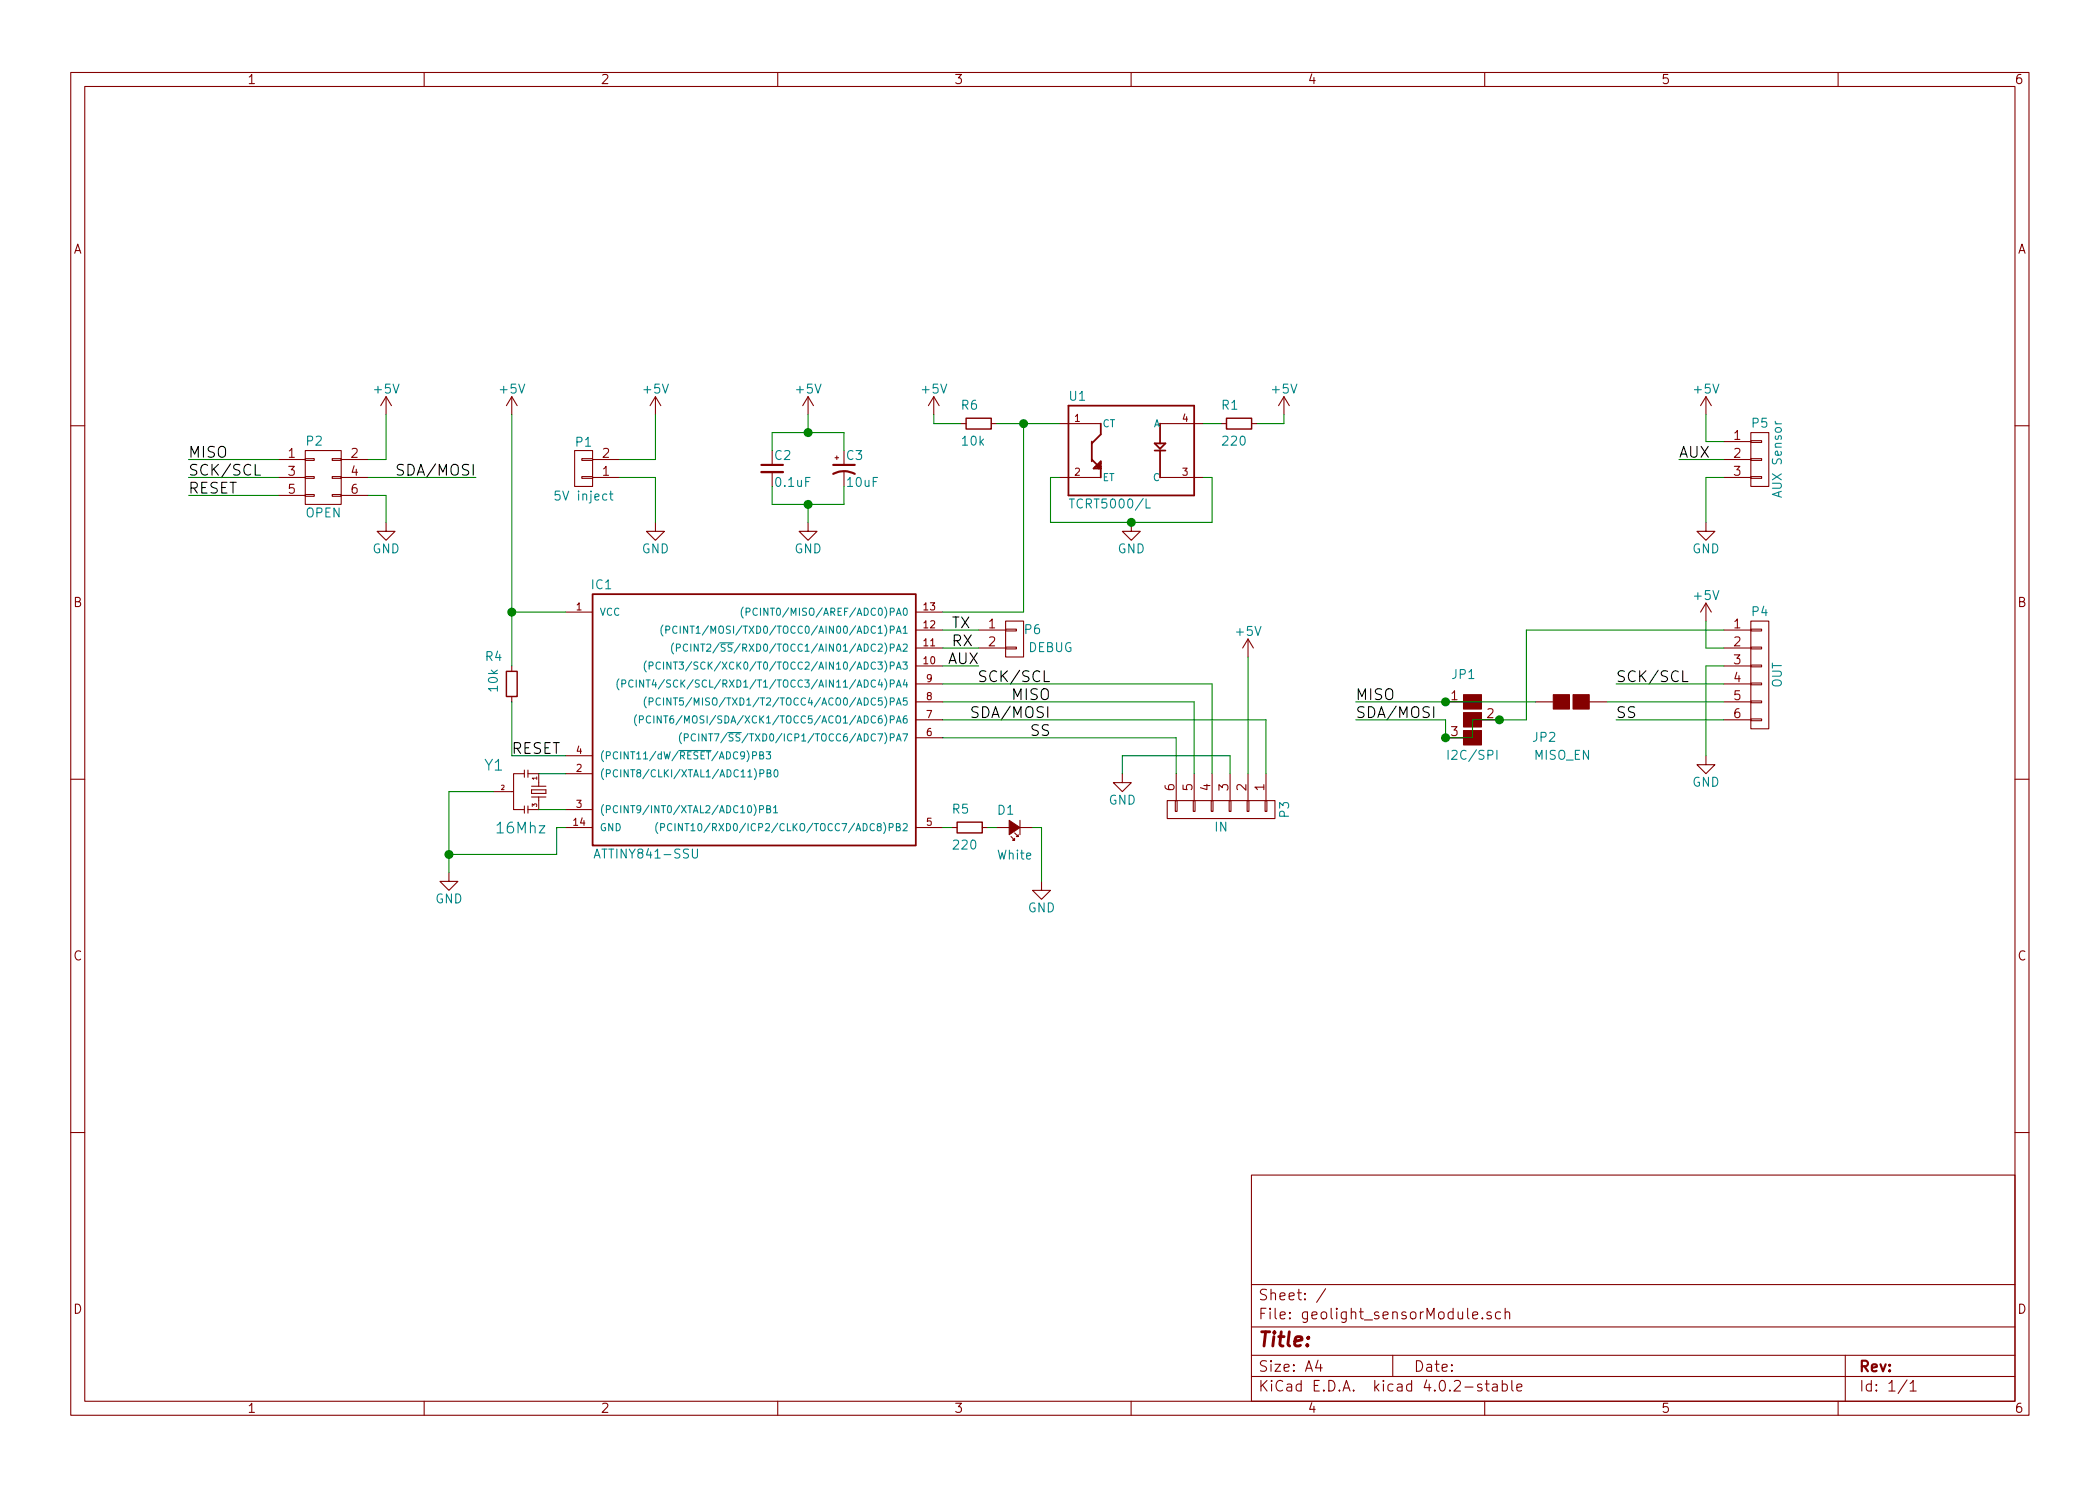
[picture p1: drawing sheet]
EESchema Schematic File Version 2
LIBS:power
LIBS:device
LIBS:transistors
LIBS:conn
LIBS:linear
LIBS:regul
LIBS:74xx
LIBS:cmos4000
LIBS:adc-dac
LIBS:memory
LIBS:xilinx
LIBS:microcontrollers
LIBS:dsp
LIBS:microchip
LIBS:analog_switches
LIBS:motorola
LIBS:texas
LIBS:intel
LIBS:audio
LIBS:interface
LIBS:digital-audio
LIBS:philips
LIBS:display
LIBS:cypress
LIBS:siliconi
LIBS:opto
LIBS:atmel
LIBS:contrib
LIBS:valves
LIBS:Resonator_3pins
LIBS:Cer_reso
LIBS:ir_sensors
LIBS:geolight_sensorModule-cache
EELAYER 25 0
EELAYER END
$Descr A4 11693 8268
encoding utf-8
Sheet 1 1
Title ""
Date ""
Rev ""
Comp ""
Comment1 ""
Comment2 ""
Comment3 ""
Comment4 ""
$EndDescr
$Comp
L +5V #PWR01
U 1 1
P 2850 2300
F 0 "#PWR01" H 2850 2150 50  0001 C CNN
F 1 "+5V" H 2850 2440 50  0000 C CNN
F 2 "" H 2850 2300 50  0000 C CNN
F 3 "" H 2850 2300 50  0000 C CNN
	1    2850 2300
	1    0    0    -1  
$EndComp
$Comp
L Led_Small D1
U 1 1
P 5650 4600
F 0 "D1" H 5650 4500 50  0000 L CNN
F 1 "White" H 5550 4750 50  0000 L CNN
F 2 "LEDs:LED-8MM" V 5650 4600 50  0001 C CNN
F 3 "" V 5650 4600 50  0001 C CNN
F 4 "" H -350 0   50  0001 C CNN "MFR"
F 5 "" H -350 0   50  0001 C CNN "MPN"
F 6 "" H -350 0   50  0001 C CNN "SPR"
F 7 "" H -350 0   50  0001 C CNN "SPN"
F 8 "" H -350 0   50  0001 C CNN "SPURL"
	1    5650 4600
	-1   0    0    1   
$EndComp
$Comp
L R_Small R5
U 1 1
P 5400 4600
F 0 "R5" V 5300 4500 50  0000 L CNN
F 1 "220" V 5500 4500 50  0000 L CNN
F 2 "Resistors_SMD:R_0603_HandSoldering" H 5400 4600 50  0001 C CNN
F 3 "" H 5400 4600 50  0001 C CNN
F 4 "" H -200 0   50  0001 C CNN "MFR"
F 5 "" H -200 0   50  0001 C CNN "MPN"
F 6 "" H -200 0   50  0001 C CNN "SPR"
F 7 "" H -200 0   50  0001 C CNN "SPN"
F 8 "" H -200 0   50  0001 C CNN "SPURL"
	1    5400 4600
	0    1    1    0   
$EndComp
$Comp
L CONN_01X02 P1
U 1 1
P 3250 2600
F 0 "P1" H 3250 2450 50  0000 C CNN
F 1 "5V inject" H 3250 2750 50  0000 C CNN
F 2 "Terminal_Blocks:TerminalBlock_Pheonix_MPT-2.54mm_2pol" H 3250 2600 50  0001 C CNN
F 3 "" H 3250 2600 50  0001 C CNN
F 4 "" H 0   0   50  0001 C CNN "MFR"
F 5 "" H 0   0   50  0001 C CNN "MPN"
F 6 "" H 0   0   50  0001 C CNN "SPR"
F 7 "" H 0   0   50  0001 C CNN "SPN"
F 8 "" H 0   0   50  0001 C CNN "SPURL"
	1    3250 2600
	-1   0    0    1   
$EndComp
$Comp
L +5V #PWR02
U 1 1
P 3650 2300
F 0 "#PWR02" H 3650 2150 50  0001 C CNN
F 1 "+5V" H 3650 2440 50  0000 C CNN
F 2 "" H 3650 2300 50  0000 C CNN
F 3 "" H 3650 2300 50  0000 C CNN
	1    3650 2300
	1    0    0    -1  
$EndComp
$Comp
L GND #PWR03
U 1 1
P 3650 2900
F 0 "#PWR03" H 3650 2650 50  0001 C CNN
F 1 "GND" H 3650 2750 50  0000 C CNN
F 2 "" H 3650 2900 50  0000 C CNN
F 3 "" H 3650 2900 50  0000 C CNN
	1    3650 2900
	1    0    0    -1  
$EndComp
$Comp
L GND #PWR04
U 1 1
P 5800 4900
F 0 "#PWR04" H 5800 4650 50  0001 C CNN
F 1 "GND" H 5800 4750 50  0000 C CNN
F 2 "" H 5800 4900 50  0000 C CNN
F 3 "" H 5800 4900 50  0000 C CNN
	1    5800 4900
	1    0    0    -1  
$EndComp
$Comp
L GND #PWR05
U 1 1
P 2500 4850
F 0 "#PWR05" H 2500 4600 50  0001 C CNN
F 1 "GND" H 2500 4700 50  0000 C CNN
F 2 "" H 2500 4850 50  0000 C CNN
F 3 "" H 2500 4850 50  0000 C CNN
	1    2500 4850
	1    0    0    -1  
$EndComp
$Comp
L RESONATOR Y1
U 1 1
P 2950 4400
F 0 "Y1" V 3100 4600 60  0000 C CNN
F 1 "16Mhz" V 2750 4450 60  0000 C CNN
F 2 "Crystals:Resonator_3.2x1.3mm" H 2970 4360 60  0001 C CNN
F 3 "" H 2970 4360 60  0001 C CNN
F 4 "Murata" H 0   0   50  0001 C CNN "MFR"
F 5 "CSTCE16M0V53-R0" H 0   0   50  0001 C CNN "MPN"
F 6 "Digikey" H 0   0   50  0001 C CNN "SPR"
F 7 "490-1198-1-ND" H 0   0   50  0001 C CNN "SPN"
F 8 "" H 0   0   50  0001 C CNN "SPURL"
	1    2950 4400
	0    -1   -1   0   
$EndComp
$Comp
L TCRT5000L U1
U 1 1
P 6300 2450
F 0 "U1" H 5950 2700 50  0000 L CNN
F 1 "TCRT5000/L" H 5950 2100 50  0000 L CNN
F 2 "TCRT5000L:XDCR_TCRT5000L" H 6300 2450 50  0001 L CNN
F 3 "" H 6300 2450 50  0001 L CNN
F 4 "TCRT5000 Series 940 nm 100 mA 60 mA Transistor Output Reflective Optical Sensor" H 6300 2450 50  0001 L CNN "Description"
F 5 "DIP-4 Vishay Semiconductor" H 6300 2450 50  0001 L CNN "Package"
F 6 "0.63 USD" H 6300 2450 50  0001 L CNN "Price"
F 7 "Vishay Semiconductor" H 6300 2450 50  0001 L CNN "MF"
F 8 "Good" H 6300 2450 50  0001 L CNN "Availability"
F 9 "Vishay" H 0   0   50  0001 C CNN "MFR"
F 10 "TCRT5000L" H 0   0   50  0001 C CNN "MPN"
F 11 "digikey" H 0   0   50  0001 C CNN "SPR"
F 12 "751-1034-5-ND" H 0   0   50  0001 C CNN "SPN"
F 13 "" H 0   0   50  0001 C CNN "SPURL"
	1    6300 2450
	1    0    0    -1  
$EndComp
$Comp
L GND #PWR06
U 1 1
P 6300 2900
F 0 "#PWR06" H 6300 2650 50  0001 C CNN
F 1 "GND" H 6300 2750 50  0000 C CNN
F 2 "" H 6300 2900 50  0000 C CNN
F 3 "" H 6300 2900 50  0000 C CNN
	1    6300 2900
	1    0    0    -1  
$EndComp
$Comp
L R_Small R1
U 1 1
P 6900 2350
F 0 "R1" V 6800 2250 50  0000 L CNN
F 1 "220" V 7000 2250 50  0000 L CNN
F 2 "Resistors_SMD:R_0603_HandSoldering" H 6900 2350 50  0001 C CNN
F 3 "" H 6900 2350 50  0001 C CNN
F 4 "" H 0   0   50  0001 C CNN "MFR"
F 5 "" H 0   0   50  0001 C CNN "MPN"
F 6 "" H 0   0   50  0001 C CNN "SPR"
F 7 "" H 0   0   50  0001 C CNN "SPN"
F 8 "" H 0   0   50  0001 C CNN "SPURL"
	1    6900 2350
	0    1    1    0   
$EndComp
$Comp
L +5V #PWR07
U 1 1
P 7150 2300
F 0 "#PWR07" H 7150 2150 50  0001 C CNN
F 1 "+5V" H 7150 2440 50  0000 C CNN
F 2 "" H 7150 2300 50  0000 C CNN
F 3 "" H 7150 2300 50  0000 C CNN
	1    7150 2300
	1    0    0    -1  
$EndComp
$Comp
L C_Small C2
U 1 1
P 4300 2600
F 0 "C2" H 4310 2670 50  0000 L CNN
F 1 "0.1uF" H 4310 2520 50  0000 L CNN
F 2 "Capacitors_SMD:C_0603_HandSoldering" H 4300 2600 50  0001 C CNN
F 3 "" H 4300 2600 50  0001 C CNN
F 4 "" H 0   0   50  0001 C CNN "MFR"
F 5 "" H 0   0   50  0001 C CNN "MPN"
F 6 "" H 0   0   50  0001 C CNN "SPR"
F 7 "" H 0   0   50  0001 C CNN "SPN"
F 8 "" H 0   0   50  0001 C CNN "SPURL"
	1    4300 2600
	1    0    0    -1  
$EndComp
$Comp
L CONN_01X06 P3
U 1 1
P 6800 4500
F 0 "P3" H 6800 4850 50  0000 C CNN
F 1 "IN" V 6900 4500 50  0000 C CNN
F 2 "Pin_Headers:Pin_Header_Straight_1x06" H 6800 4500 50  0001 C CNN
F 3 "" H 6800 4500 50  0001 C CNN
F 4 "" H -250 650 50  0001 C CNN "MFR"
F 5 "" H -250 650 50  0001 C CNN "MPN"
F 6 "" H -250 650 50  0001 C CNN "SPR"
F 7 "" H -250 650 50  0001 C CNN "SPN"
F 8 "" H -250 650 50  0001 C CNN "SPURL"
	1    6800 4500
	0    1    1    0   
$EndComp
$Comp
L CONN_01X06 P4
U 1 1
P 9800 3750
F 0 "P4" H 9800 4100 50  0000 C CNN
F 1 "OUT" V 9900 3750 50  0000 C CNN
F 2 "Pin_Headers:Pin_Header_Straight_1x06" H 9800 3750 50  0001 C CNN
F 3 "" H 9800 3750 50  0001 C CNN
F 4 "" H 0   -100 50  0001 C CNN "MFR"
F 5 "" H 0   -100 50  0001 C CNN "MPN"
F 6 "" H 0   -100 50  0001 C CNN "SPR"
F 7 "" H 0   -100 50  0001 C CNN "SPN"
F 8 "" H 0   -100 50  0001 C CNN "SPURL"
	1    9800 3750
	1    0    0    -1  
$EndComp
$Comp
L +5V #PWR08
U 1 1
P 6950 3650
F 0 "#PWR08" H 6950 3500 50  0001 C CNN
F 1 "+5V" H 6950 3790 50  0000 C CNN
F 2 "" H 6950 3650 50  0000 C CNN
F 3 "" H 6950 3650 50  0000 C CNN
	1    6950 3650
	1    0    0    -1  
$EndComp
$Comp
L CONN_02X03 P2
U 1 1
P 1800 2650
F 0 "P2" H 1750 2850 50  0000 C CNN
F 1 "OPEN" H 1800 2450 50  0000 C CNN
F 2 "Pin_Headers:Pin_Header_Straight_2x03" H 1800 1450 50  0001 C CNN
F 3 "" H 1800 1450 50  0001 C CNN
F 4 "" H 0   0   50  0001 C CNN "MFR"
F 5 "" H 0   0   50  0001 C CNN "MPN"
F 6 "" H 0   0   50  0001 C CNN "SPR"
F 7 "" H 0   0   50  0001 C CNN "SPN"
F 8 "" H 0   0   50  0001 C CNN "SPURL"
	1    1800 2650
	1    0    0    -1  
$EndComp
$Comp
L GND #PWR09
U 1 1
P 2150 2900
F 0 "#PWR09" H 2150 2650 50  0001 C CNN
F 1 "GND" H 2150 2750 50  0000 C CNN
F 2 "" H 2150 2900 50  0000 C CNN
F 3 "" H 2150 2900 50  0000 C CNN
	1    2150 2900
	1    0    0    -1  
$EndComp
$Comp
L +5V #PWR010
U 1 1
P 2150 2300
F 0 "#PWR010" H 2150 2150 50  0001 C CNN
F 1 "+5V" H 2150 2440 50  0000 C CNN
F 2 "" H 2150 2300 50  0000 C CNN
F 3 "" H 2150 2300 50  0000 C CNN
	1    2150 2300
	1    0    0    -1  
$EndComp
$Comp
L R_Small R4
U 1 1
P 2850 3800
F 0 "R4" H 2700 3950 50  0000 L CNN
F 1 "10k" V 2750 3750 50  0000 L CNN
F 2 "Resistors_SMD:R_0603_HandSoldering" H 2850 3800 50  0001 C CNN
F 3 "" H 2850 3800 50  0001 C CNN
F 4 "" H 0   0   50  0001 C CNN "MFR"
F 5 "" H 0   0   50  0001 C CNN "MPN"
F 6 "" H 0   0   50  0001 C CNN "SPR"
F 7 "" H 0   0   50  0001 C CNN "SPN"
F 8 "" H 0   0   50  0001 C CNN "SPURL"
	1    2850 3800
	1    0    0    -1  
$EndComp
$Comp
L GND #PWR011
U 1 1
P 4500 2900
F 0 "#PWR011" H 4500 2650 50  0001 C CNN
F 1 "GND" H 4500 2750 50  0000 C CNN
F 2 "" H 4500 2900 50  0000 C CNN
F 3 "" H 4500 2900 50  0000 C CNN
	1    4500 2900
	1    0    0    -1  
$EndComp
$Comp
L CP1_Small C3
U 1 1
P 4700 2600
F 0 "C3" H 4710 2670 50  0000 L CNN
F 1 "10uF" H 4710 2520 50  0000 L CNN
F 2 "Capacitors_SMD:c_elec_4x5.8" H 4700 2600 50  0001 C CNN
F 3 "" H 4700 2600 50  0001 C CNN
F 4 "" H 0   0   50  0001 C CNN "MFR"
F 5 "" H 0   0   50  0001 C CNN "MPN"
F 6 "" H 0   0   50  0001 C CNN "SPR"
F 7 "" H 0   0   50  0001 C CNN "SPN"
F 8 "" H 0   0   50  0001 C CNN "SPURL"
	1    4700 2600
	1    0    0    -1  
$EndComp
$Comp
L +5V #PWR012
U 1 1
P 4500 2300
F 0 "#PWR012" H 4500 2150 50  0001 C CNN
F 1 "+5V" H 4500 2440 50  0000 C CNN
F 2 "" H 4500 2300 50  0000 C CNN
F 3 "" H 4500 2300 50  0000 C CNN
	1    4500 2300
	1    0    0    -1  
$EndComp
$Comp
L CONN_01X02 P6
U 1 1
P 5650 3550
F 0 "P6" H 5750 3600 50  0000 C CNN
F 1 "DEBUG" H 5850 3500 50  0000 C CNN
F 2 "Measurement_Points:Test_Point" H 5650 3550 50  0001 C CNN
F 3 "" H 5650 3550 50  0001 C CNN
F 4 "" H 0   0   50  0001 C CNN "MFR"
F 5 "" H 0   0   50  0001 C CNN "MPN"
F 6 "" H 0   0   50  0001 C CNN "SPR"
F 7 "" H 0   0   50  0001 C CNN "SPN"
F 8 "" H 0   0   50  0001 C CNN "SPURL"
	1    5650 3550
	1    0    0    -1  
$EndComp
$Comp
L R_Small R6
U 1 1
P 5450 2350
F 0 "R6" V 5350 2250 50  0000 L CNN
F 1 "10k" V 5550 2250 50  0000 L CNN
F 2 "Resistors_SMD:R_0603_HandSoldering" H 5450 2350 50  0001 C CNN
F 3 "" H 5450 2350 50  0001 C CNN
F 4 "" H 0   0   50  0001 C CNN "MFR"
F 5 "" H 0   0   50  0001 C CNN "MPN"
F 6 "" H 0   0   50  0001 C CNN "SPR"
F 7 "" H 0   0   50  0001 C CNN "SPN"
F 8 "" H 0   0   50  0001 C CNN "SPURL"
	1    5450 2350
	0    1    1    0   
$EndComp
$Comp
L +5V #PWR013
U 1 1
P 5200 2300
F 0 "#PWR013" H 5200 2150 50  0001 C CNN
F 1 "+5V" H 5200 2440 50  0000 C CNN
F 2 "" H 5200 2300 50  0000 C CNN
F 3 "" H 5200 2300 50  0000 C CNN
	1    5200 2300
	1    0    0    -1  
$EndComp
$Comp
L +5V #PWR014
U 1 1
P 9500 3450
F 0 "#PWR014" H 9500 3300 50  0001 C CNN
F 1 "+5V" H 9500 3590 50  0000 C CNN
F 2 "" H 9500 3450 50  0000 C CNN
F 3 "" H 9500 3450 50  0000 C CNN
	1    9500 3450
	1    0    0    -1  
$EndComp
$Comp
L GND #PWR015
U 1 1
P 9500 4200
F 0 "#PWR015" H 9500 3950 50  0001 C CNN
F 1 "GND" H 9500 4050 50  0000 C CNN
F 2 "" H 9500 4200 50  0000 C CNN
F 3 "" H 9500 4200 50  0000 C CNN
	1    9500 4200
	1    0    0    -1  
$EndComp
$Comp
L GS3 JP1
U 1 1
P 8200 4000
F 0 "JP1" H 8150 4250 50  0000 C CNN
F 1 "I2C/SPI" H 8200 3800 50  0000 C CNN
F 2 "Connect:GS3" V 8288 3926 50  0001 C CNN
F 3 "" H 8200 4000 50  0001 C CNN
F 4 "" H 0   0   50  0001 C CNN "MFR"
F 5 "" H 0   0   50  0001 C CNN "MPN"
F 6 "" H 0   0   50  0001 C CNN "SPR"
F 7 "" H 0   0   50  0001 C CNN "SPN"
F 8 "" H 0   0   50  0001 C CNN "SPURL"
	1    8200 4000
	1    0    0    -1  
$EndComp
$Comp
L GND #PWR016
U 1 1
P 6250 4300
F 0 "#PWR016" H 6250 4050 50  0001 C CNN
F 1 "GND" H 6250 4150 50  0000 C CNN
F 2 "" H 6250 4300 50  0000 C CNN
F 3 "" H 6250 4300 50  0000 C CNN
	1    6250 4300
	1    0    0    -1  
$EndComp
$Comp
L GS2 JP2
U 1 1
P 8750 3900
F 0 "JP2" V 8950 3750 50  0000 C CNN
F 1 "MISO_EN" V 9050 3850 50  0000 C CNN
F 2 "Connect:GS2" V 8824 3900 50  0001 C CNN
F 3 "" H 8750 3900 50  0001 C CNN
F 4 "" H 0   0   50  0001 C CNN "MFR"
F 5 "" H 0   0   50  0001 C CNN "MPN"
F 6 "" H 0   0   50  0001 C CNN "SPR"
F 7 "" H 0   0   50  0001 C CNN "SPN"
F 8 "" H 0   0   50  0001 C CNN "SPURL"
	1    8750 3900
	0    1    1    0   
$EndComp
$Comp
L CONN_01X03 P5
U 1 1
P 9800 2550
F 0 "P5" H 9800 2750 50  0000 C CNN
F 1 "AUX Sensor" V 9900 2550 50  0000 C CNN
F 2 "Pin_Headers:Pin_Header_Straight_1x03" H 9800 2550 50  0001 C CNN
F 3 "" H 9800 2550 50  0001 C CNN
F 4 "" H 0   0   50  0001 C CNN "MFR"
F 5 "" H 0   0   50  0001 C CNN "MPN"
F 6 "" H 0   0   50  0001 C CNN "SPR"
F 7 "" H 0   0   50  0001 C CNN "SPN"
F 8 "" H 0   0   50  0001 C CNN "SPURL"
	1    9800 2550
	1    0    0    -1  
$EndComp
$Comp
L +5V #PWR017
U 1 1
P 9500 2300
F 0 "#PWR017" H 9500 2150 50  0001 C CNN
F 1 "+5V" H 9500 2440 50  0000 C CNN
F 2 "" H 9500 2300 50  0000 C CNN
F 3 "" H 9500 2300 50  0000 C CNN
	1    9500 2300
	1    0    0    -1  
$EndComp
$Comp
L GND #PWR018
U 1 1
P 9500 2900
F 0 "#PWR018" H 9500 2650 50  0001 C CNN
F 1 "GND" H 9500 2750 50  0000 C CNN
F 2 "" H 9500 2900 50  0000 C CNN
F 3 "" H 9500 2900 50  0000 C CNN
	1    9500 2900
	1    0    0    -1  
$EndComp
Text Label 5850 4100 2    60   ~ 0
SS
Text Label 5850 4000 2    60   ~ 0
SDA/MOSI
Text Label 5850 3900 2    60   ~ 0
MISO
Text Label 5850 3800 2    60   ~ 0
SCK/SCL
Text Label 5300 3500 0    60   ~ 0
TX
Text Label 5300 3600 0    60   ~ 0
RX
Text Label 9000 3800 0    60   ~ 0
SCK/SCL
Text Label 7550 3900 0    60   ~ 0
MISO
Text Label 9000 4000 0    60   ~ 0
SS
Text Label 1050 2550 0    60   ~ 0
MISO
Text Label 1050 2650 0    60   ~ 0
SCK/SCL
Text Label 1050 2750 0    60   ~ 0
RESET
Text Label 2650 2650 2    60   ~ 0
SDA/MOSI
Text Label 7550 4000 0    60   ~ 0
SDA/MOSI
Text Label 5450 3700 2    60   ~ 0
AUX
Text Label 9350 2550 0    60   ~ 0
AUX
Text Label 2850 4200 0    60   ~ 0
RESET
$Comp
L ATTINY841-SSU IC1
U 1 1
P 4200 4000
F 0 "IC1" H 3350 4750 50  0000 C CNN
F 1 "ATTINY841-SSU" H 3600 3250 50  0000 C CNN
F 2 "Housings_SOIC:SOIC-14_3.9x8.7mm_Pitch1.27mm" H 4700 3700 50  0001 C CIN
F 3 "" H 4200 4000 50  0001 C CNN
F 4 "Atmel" H 0   0   50  0001 C CNN "MFR"
F 5 "ATTINY841-SSU" H 0   0   50  0001 C CNN "MPN"
F 6 "Digikey" H 0   0   50  0001 C CNN "SPR"
F 7 "ATTINY841-SSU-ND" H 0   0   50  0001 C CNN "SPN"
F 8 "" H 0   0   50  0001 C CNN "SPURL"
	1    4200 4000
	1    0    0    -1  
$EndComp
Wire Wire Line
	5250 3800 6750 3800
Wire Wire Line
	5250 4100 6550 4100
Wire Wire Line
	5250 3900 6650 3900
Connection ~ 8050 3900
Connection ~ 8050 4100
Connection ~ 8350 4000
Connection ~ 6300 2900
Connection ~ 2850 3400
Connection ~ 4500 2800
Connection ~ 4500 2400
Connection ~ 2500 4750
Connection ~ 5700 2350
Wire Wire Line
	9500 2650 9500 2900
Wire Wire Line
	9600 2650 9500 2650
Wire Wire Line
	9500 2450 9600 2450
Wire Wire Line
	9500 2300 9500 2450
Wire Wire Line
	9600 2550 9350 2550
Wire Wire Line
	5250 3700 5450 3700
Wire Wire Line
	8050 4000 8050 4100
Wire Wire Line
	7550 4000 8050 4000
Wire Wire Line
	7550 3900 8550 3900
Wire Wire Line
	8200 4100 8200 4000
Wire Wire Line
	8050 4100 8200 4100
Wire Wire Line
	9000 4000 9600 4000
Wire Wire Line
	5850 2900 6750 2900
Wire Wire Line
	4300 2700 4300 2800
Wire Wire Line
	4300 2400 4300 2500
Wire Wire Line
	7150 2350 7150 2300
Wire Wire Line
	7000 2350 7150 2350
Wire Wire Line
	6700 2350 6800 2350
Wire Wire Line
	6750 2900 6750 2650
Wire Wire Line
	6750 2650 6700 2650
Wire Wire Line
	5850 2650 5850 2900
Wire Wire Line
	5900 2650 5850 2650
Wire Wire Line
	2500 4400 2500 4850
Wire Wire Line
	2750 4400 2500 4400
Wire Wire Line
	3150 4500 3000 4500
Wire Wire Line
	3150 4300 3000 4300
Wire Wire Line
	3450 2650 3650 2650
Wire Wire Line
	3450 2550 3650 2550
Wire Wire Line
	3650 2650 3650 2900
Wire Wire Line
	3650 2550 3650 2300
Wire Wire Line
	5800 4600 5800 4900
Wire Wire Line
	5750 4600 5800 4600
Wire Wire Line
	5500 4600 5550 4600
Wire Wire Line
	3150 4600 3100 4600
Wire Wire Line
	3100 4600 3100 4750
Wire Wire Line
	2850 3400 3150 3400
Wire Wire Line
	5250 3400 5700 3400
Wire Wire Line
	2050 2650 2650 2650
Wire Wire Line
	1550 2550 1050 2550
Wire Wire Line
	1550 2650 1050 2650
Wire Wire Line
	1550 2750 1050 2750
Wire Wire Line
	2050 2750 2150 2750
Wire Wire Line
	2150 2750 2150 2900
Wire Wire Line
	2050 2550 2150 2550
Wire Wire Line
	2150 2550 2150 2300
Wire Wire Line
	3150 4200 2850 4200
Wire Wire Line
	2850 4200 2850 3900
Wire Wire Line
	2850 2300 2850 3700
Wire Wire Line
	4700 2800 4700 2700
Wire Wire Line
	4700 2400 4700 2500
Wire Wire Line
	4300 2800 4700 2800
Wire Wire Line
	4500 2900 4500 2800
Wire Wire Line
	4300 2400 4700 2400
Wire Wire Line
	4500 2300 4500 2400
Wire Wire Line
	3100 4750 2500 4750
Wire Wire Line
	5700 3400 5700 2350
Wire Wire Line
	5250 3500 5450 3500
Wire Wire Line
	5250 3600 5450 3600
Wire Wire Line
	5550 2350 5900 2350
Wire Wire Line
	5200 2300 5200 2350
Wire Wire Line
	5200 2350 5350 2350
Wire Wire Line
	5250 4000 7050 4000
Wire Wire Line
	5250 4600 5300 4600
Wire Wire Line
	7050 4000 7050 4300
Wire Wire Line
	6750 3800 6750 4300
Wire Wire Line
	6650 3900 6650 4300
Wire Wire Line
	6550 4100 6550 4300
Wire Wire Line
	6950 3650 6950 4300
Wire Wire Line
	6850 4300 6850 4200
Wire Wire Line
	6850 4200 6250 4200
Wire Wire Line
	6250 4200 6250 4300
Wire Wire Line
	9500 3700 9500 4200
Wire Wire Line
	8950 3900 9600 3900
Wire Wire Line
	8200 4000 8500 4000
Wire Wire Line
	9500 3450 9500 3600
Wire Wire Line
	9500 3600 9600 3600
Wire Wire Line
	9500 3700 9600 3700
Wire Wire Line
	8500 4000 8500 3500
Wire Wire Line
	8500 3500 9600 3500
Wire Wire Line
	9600 3800 9000 3800
$EndSCHEMATC
